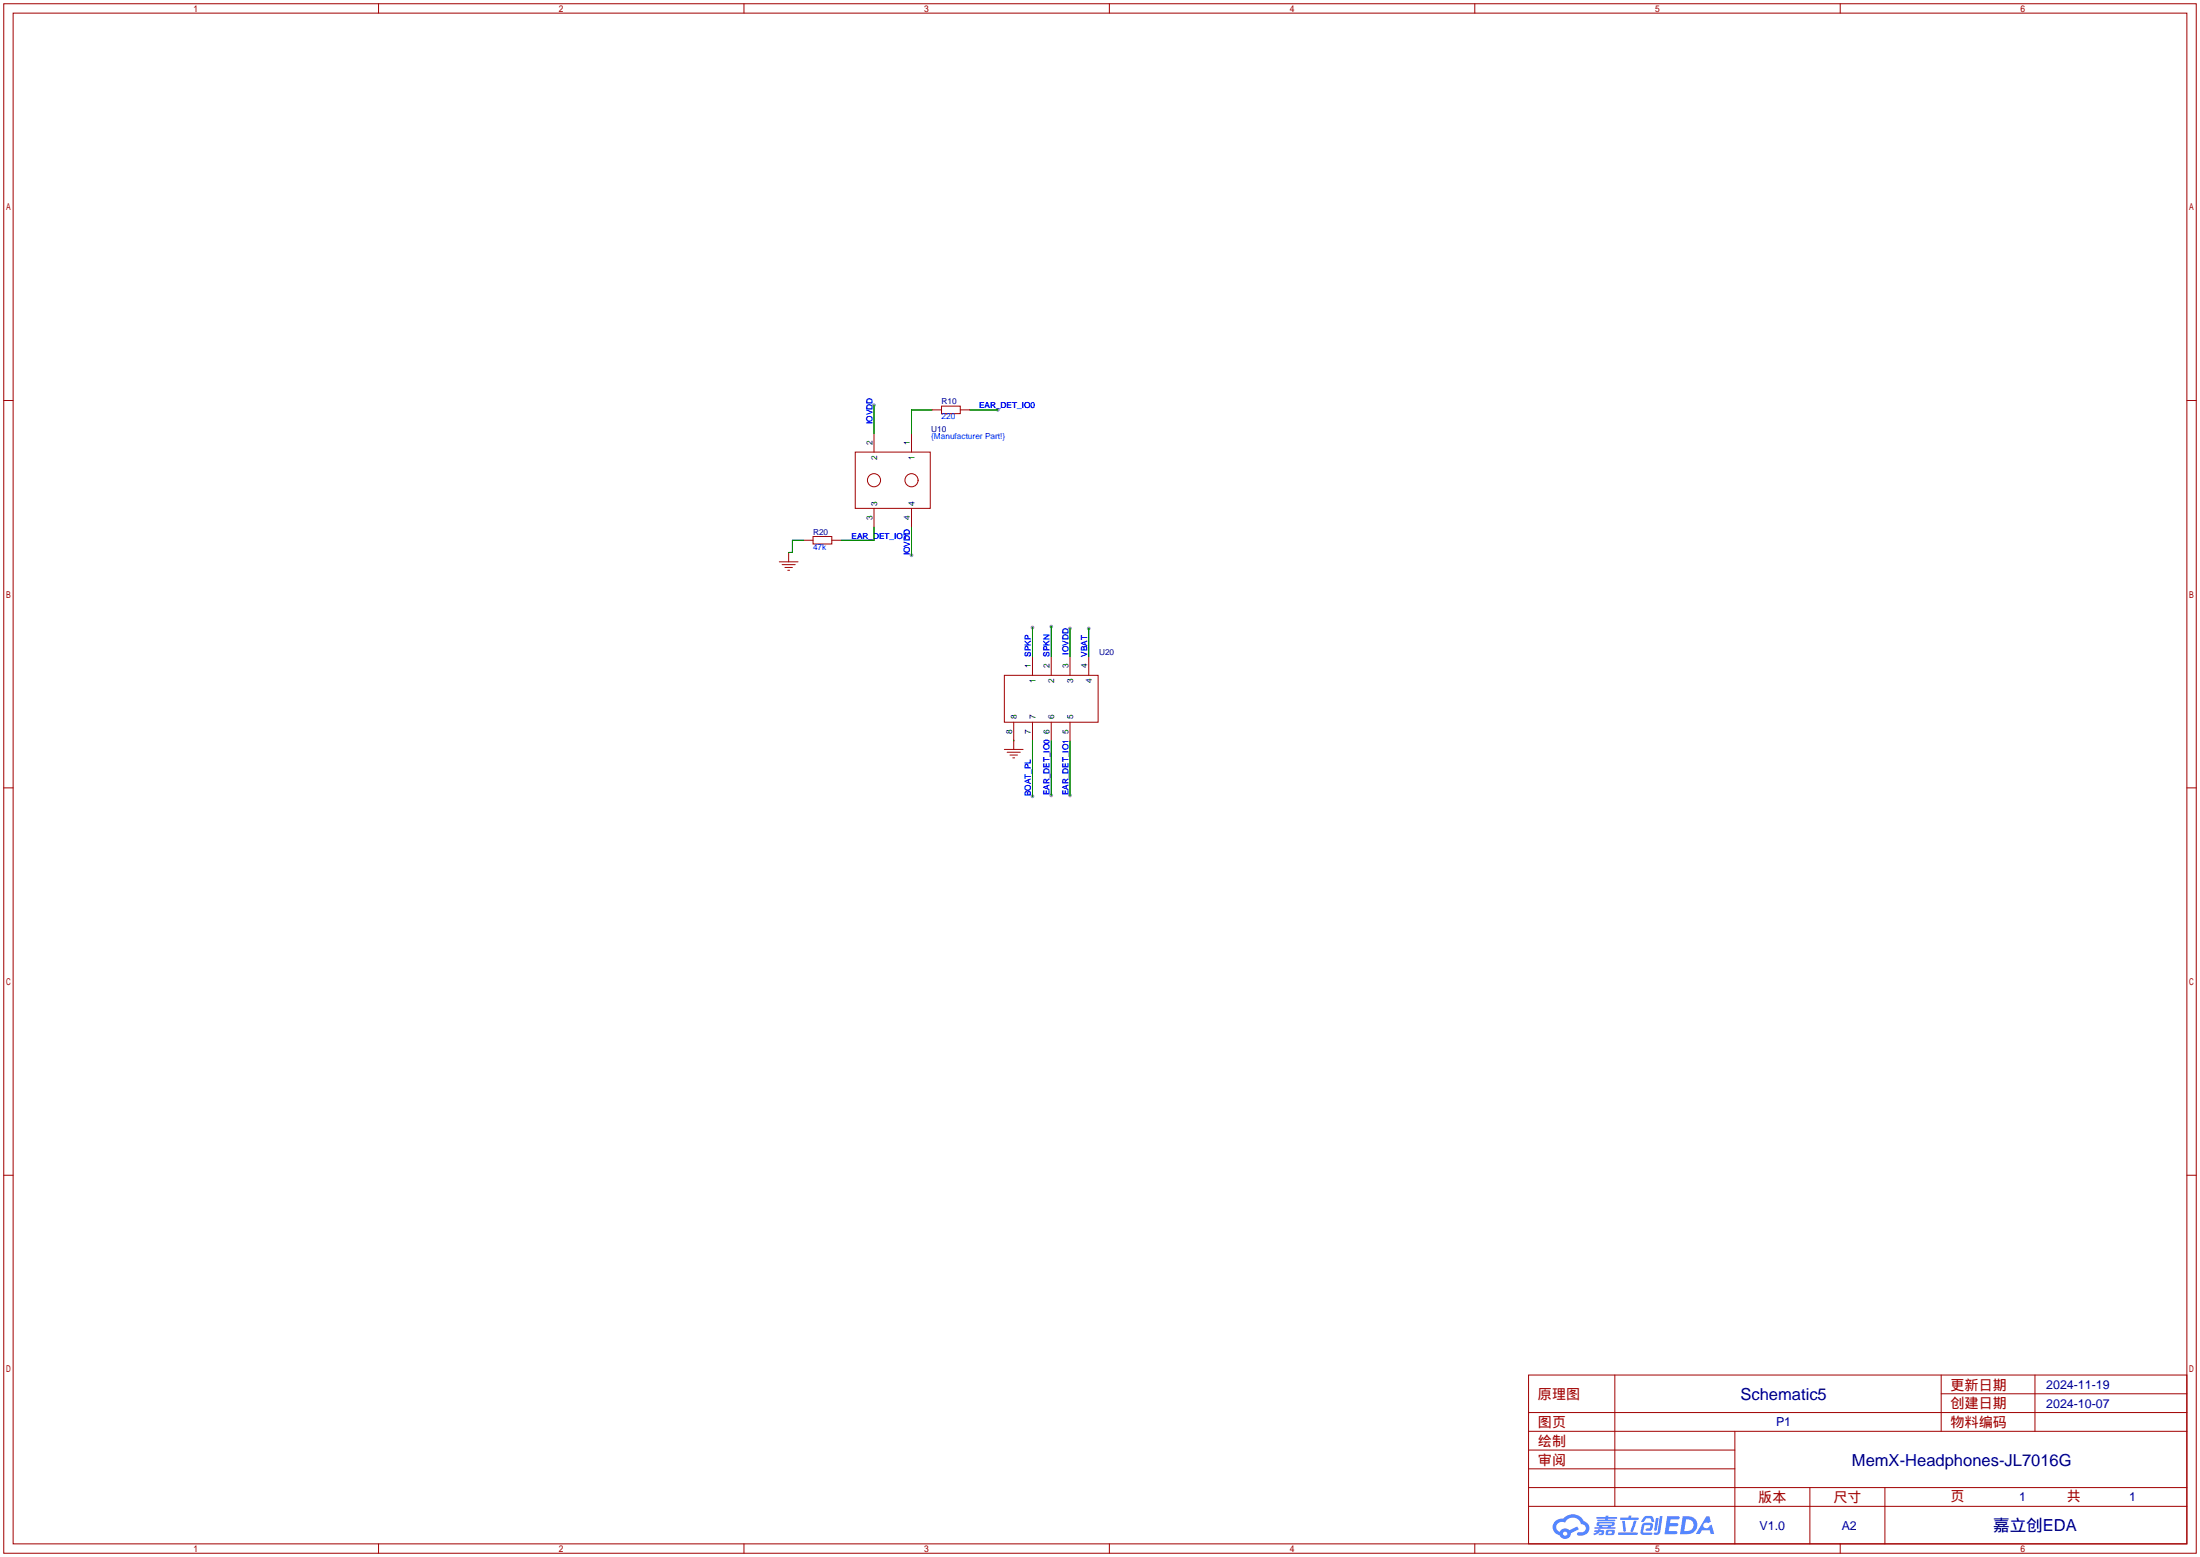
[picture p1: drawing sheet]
<svg xmlns="http://www.w3.org/2000/svg" width="596mm" height="422mm" viewBox="0 0 596 422" stroke-linecap="round" stroke-linejoin="round" font-family="sans-serif">
<g fill="#999">
<circle cx="270.3" cy="111" r=".51"/>
<circle cx="246.9" cy="150.4" r=".51"/>
<circle cx="236.7" cy="109.7" r=".51"/>
<circle cx="279.7" cy="169.9" r=".51"/>
<circle cx="284.7" cy="169.7" r=".51"/>
<circle cx="289.8" cy="170.2" r=".51"/>
<circle cx="294.9" cy="170.2" r=".51"/>
<circle cx="279.7" cy="215.6" r=".51"/>
<circle cx="284.7" cy="215.4" r=".51"/>
<circle cx="289.8" cy="215.4" r=".51"/>
</g>
<g fill="none" stroke="#a10000" stroke-width=".27">
<path d="M1 1h593.9v419.6h-593.9zM3.6 3.6h588.7v414.5h-588.7zM102.5 1v2.6M201.5 1v2.6M300.5 1v2.6M399.5 1v2.6M498.4 1v2.6M1 108.5h2.6M592.3 108.5h2.6M1 213.4h2.6M592.3 213.4h2.6M1 318.3h2.6"/>
<path d="M592.3 318.3h2.6M414 372.4h178.3v45.7h-178.3zM437.4 372.4v35.5M525.8 372.4v15.2M525.8 377.4h66.5M551.2 372.4v15.2M414 392.7h55.9M414 387.6h178.3M414 397.8h55.9M414 382.5h178.3M469.9 387.6v30.5M102.5 418.1v2.5"/>
<path d="M201.5 418.1v2.5M300.5 418.1v2.5M399.5 418.1v2.5M414 407.9h178.3M414 402.8h178.3M490.2 402.8v15.3M498.4 418.1v2.5M510.5 402.8v15.3"/>
</g>
<g fill="#5487ff">
<path d="M451.6 410.6h2.7a.48 .48 0 0 1 .7 .4 .48 .48 0 0 1-.7 .5h-1.8l-.2 1h2.1a.46 .46 0 0 1 .1 .7 .46 .46 0 0 1-.6 .1h-1.7l-.2 1.3h1.9a.43 .43 0 0 1 .4 .4 .43 .43 0 0 1-.4 .5h-3.1z"/>
<path d="M462.2 410.6h.8l.4 1.5-.7 .3a.84 .84 0 0 0-1.3 .3 .84 .84 0 0 0 .4 1.2 .84 .84 0 0 0 1.1-.5l.1-.2 .6-.3 .7 2.5h-1l-.2-1h-2.1l-.6 1h-1.1z"/>
<path d="M448.5 411.1h.8l-.5 3.2a.36 .36 0 0 1-.4 .2 .36 .36 0 0 1-.4-.3z"/>
<path d="M449.6 410.6h.7l-.6 4.3a1.04 1.04 0 0 1-1.8 .4l.2-.3h.7l.2-.2z"/>
<path d="M445.3 410.9l.6-.4 1.4 .1 .4 .3 .4 1.1-.7 .2-.4-1h-.9l-.9 1-.6-.1z"/>
<path d="M444.9 412.7l.5-.3h1.7a.95 .95 0 0 1 .4 1.6l-.4 .5h-1.1a.32 .32 0 0 1-.3-.3 .32 .32 0 0 1 .4-.3h.7l.2-.9-1.6 .1-.3 1.9h2.1a.32 .32 0 0 1 .3 .4 .32 .32 0 0 1-.3 .2h-2.3l-.5-.3-.1-.5z"/>
<path d="M438.3 415h5a.33 .33 0 0 1 .3 .3 .33 .33 0 0 1-.3 .4h-4.9l-.2-.2z"/>
<path d="M442.6 411.8h.7l-.6 2a.98 .98 0 0 1-.8 1.1l-.3-.3z"/>
<path d="M439.4 411.9h.7l.3 2.6a.34 .34 0 0 1-.3 .3 .34 .34 0 0 1-.4-.2z"/>
<path d="M438.9 411h2.2l.2-.6h.6l-.1 .6h1.8a.32 .32 0 0 1 .3 .3 .32 .32 0 0 1-.4 .3h-4.5z"/>
<path d="M431.9 414.4l1.7-.3-.1 .3 1 .2-.2 .9-1.3 .2v-.4l.7-.1 .1-.3a.68 .68 0 0 0-1 .4l-1 .4-.2-.4 1-.4h-.8z"/>
<path d="M432.4 410.8h2.5v-.3h.8l-.1 .3h2.2l.2 .3-.2 .2h-2.3v.2h1.8l.2 .3-.2 .1h-4.5l-.1-.4h2l.1-.2h-2.3z"/>
<path d="M455.8 410.6l-.7 4.9h1.6a2.5 2.5 0 0 0 3-2.5 2.5 2.5 0 0 0-3.1-2.4zM456.7 411.5a1.65 1.65 0 0 1 2 1.6 1.65 1.65 0 0 1-2.2 1.5h-.3z"/>
<path d="M432.6 412.3l-.2 .8 .7 .2 .1 .3h-1.3l.1 .4h5.4l.2-.2-.2-.2h-1.2l.1-.2a.77 .77 0 0 0 .9-.3 .77 .77 0 0 0 0-.9l-4.2-.1zM433.2 412.6l3.5 .1-.2 .2h-3.3zM433.9 413.3h1.7l-.2 .3h-1.4z"/>
<path d="M435.1 414.5l-.2 1a2.66 2.66 0 0 0 2.1 .2l.4-1-.2-.4h-1.6zM435.7 414.8l.8-.1 .1 .4-.2 .2h-.8z"/>
<path d="M421.3 411.9a2.23 2.23 0 0 0-.7 2.3 2.23 2.23 0 0 0 1.8 1.6 1.58 1.58 0 0 0 1.8 .9 1.58 1.58 0 0 0 1.3-1.5l2.2-1.1-.5-.7-2.1 1a1.65 1.65 0 0 0-2.7 .4 1.47 1.47 0 0 1-.7-2.1 1.47 1.47 0 0 1 2.2-.4 2.35 2.35 0 0 1 2.4-1.3 2.35 2.35 0 0 1 2 1.7 1.12 1.12 0 0 1 1.2 1.1 1.12 1.12 0 0 1-1.1 1.2h-.7a.45 .45 0 0 0-.6 .3 .45 .45 0 0 0 .5 .5 2.12 2.12 0 0 0 2.5-.8 2.12 2.12 0 0 0-.3-2.7 1.92 1.92 0 0 1-1.4-1.2 3.4 3.4 0 0 0-5 .2h-1.1zM423.4 415.3a.57 .57 0 0 1 1.1 0 .57 .57 0 0 1-1.1 0z"/>
</g>
<g fill="none" stroke="#a10000" stroke-width=".27">
<path d="M236.7 117.3v5.1M246.9 117.3v5.1M252.5 111h2.5M255 110h5.1v2h-5.1zM260.1 111h2.5M231.6 122.4h20.4v15.3h-20.4zM236.7 137.7v5M246.9 137.7v5M211.1 152.1h5.1M211.8 152.9h3.6M212.6 153.7h2M213.4 154.4h.5"/>
<path d="M213.6 149.6v2.5M217.7 146.3h2.5M220.2 145.3h5.1v2h-5.1zM225.3 146.3h2.5M279.7 177.8v5.1M284.7 177.8v5.1M289.8 177.8v5.1M294.9 177.8v5.1M272 182.9h25.4v12.7h-25.4zM274.6 195.6v7.3M279.7 195.6v5.1M284.7 195.6v5.1"/>
<path d="M289.8 195.6v5.1M272 202.9h5.1M272.8 203.7h3.6M273.6 204.5h2M274.3 205.2h.5"/>
<circle cx="236.7" cy="130" r="1.78"/>
<circle cx="246.9" cy="130" r="1.78"/>
</g>
<g fill="none" stroke="#008700" stroke-width=".27">
<path d="M236.7 109.7v7.6M252.5 111h-5.6v6.3M262.6 111h7.7M217.7 146.3h-3.1v3.3h-1M236.7 142.7v3.6h-8.9M246.9 142.7v7.7M279.7 169.9v7.9M284.7 169.7v8.1M289.8 170.2v7.6M294.9 170.2v7.6M274.6 200.4v.3M279.7 200.7v14.9"/>
<path d="M284.7 200.7v14.7M289.8 200.7v14.7"/>
</g>
<g font-size="4.5" fill="#000080">
<text x="471.4" y="379.1">Schematic5</text>
<text x="501.6" y="396.9">MemX-Headphones-JL7016G</text>
<text x="539.8" y="414.6">嘉立创EDA</text>
</g>
<g font-size="3.8" fill="#a00000">
<text x="528.3" y="376.3">更新日期</text>
<text x="416.6" y="378.8">原理图</text>
<text x="528.3" y="381.4">创建日期</text>
<text x="416.6" y="386.5">图页</text>
<text x="528.3" y="386.5">物料编码</text>
<text x="416.6" y="391.5">绘制</text>
<text x="416.6" y="396.6">审阅</text>
<text x="476.2" y="406.8">版本</text>
<text x="496.6" y="406.8">尺寸</text>
<text x="528.3" y="406.5">页</text>
<text x="559.8" y="406.5">共</text>
</g>
<g font-size="3.4" fill="#000080">
<text x="554.2" y="376.1">2024-11-19</text>
<text x="554.2" y="381.2">2024-10-07</text>
<text x="481.1" y="386.3">P1</text>
<text x="546.9" y="406.4">1</text>
<text x="576.7" y="406.4">1</text>
<text x="476.6" y="414.2">V1.0</text>
<text x="498.8" y="414.2">A2</text>
</g>
<g font-size="2.2" fill="#000080">
<text x="255" y="109.5">R10</text>
<text x="252.2" y="116.9">U10</text>
<text x="220.2" y="144.8">R20</text>
<text x="297.7" y="177.4">U20</text>
</g>
<g font-size="2.2" fill="#00f">
<text x="255" y="113.6">220</text>
<text x="265.2" y="110.5">EAR_DET_IO0</text>
<text x="236.3" y="114.8" transform="rotate(-90 236.3 114.8)">IOVDD</text>
<text x="252.2" y="118.9">{Manufacturer Part!}</text>
<text x="220.2" y="148.9">47k</text>
<text x="230.6" y="145.9">EAR_DET_IO1</text>
<text x="246.4" y="150.4" transform="rotate(-90 246.4 150.4)">IOVDD</text>
<text x="279.2" y="177.8" transform="rotate(-90 279.2 177.8)">SPKP</text>
<text x="284.3" y="177.8" transform="rotate(-90 284.3 177.8)">SPKN</text>
<text x="289.4" y="177.3" transform="rotate(-90 289.4 177.3)">IOVDD</text>
<text x="294.4" y="177.8" transform="rotate(-90 294.4 177.8)">VBAT</text>
<text x="279.2" y="215.6" transform="rotate(-90 279.2 215.6)">BOAT_PL</text>
<text x="284.3" y="215.4" transform="rotate(-90 284.3 215.4)">EAR_DET_IO0</text>
<text x="289.4" y="215.4" transform="rotate(-90 289.4 215.4)">EAR_DET_IO1</text>
</g>
<g font-size="2.2">
<text x="236.3" y="120.4" transform="rotate(-90 236.3 120.4)">2</text>
<text x="237.5" y="124.4" transform="rotate(-90 237.5 124.4)">2</text>
<text x="246.4" y="120.4" transform="rotate(-90 246.4 120.4)">1</text>
<text x="247.7" y="124.4" transform="rotate(-90 247.7 124.4)">1</text>
<text x="237.5" y="136.9" transform="rotate(-90 237.5 136.9)">3</text>
<text x="247.7" y="136.9" transform="rotate(-90 247.7 136.9)">4</text>
<text x="236.3" y="140.9" transform="rotate(-90 236.3 140.9)">3</text>
<text x="246.4" y="140.9" transform="rotate(-90 246.4 140.9)">4</text>
<text x="279.2" y="180.8" transform="rotate(-90 279.2 180.8)">1</text>
<text x="280.5" y="184.9" transform="rotate(-90 280.5 184.9)">1</text>
<text x="284.3" y="180.8" transform="rotate(-90 284.3 180.8)">2</text>
<text x="285.6" y="184.9" transform="rotate(-90 285.6 184.9)">2</text>
<text x="289.4" y="180.8" transform="rotate(-90 289.4 180.8)">3</text>
<text x="290.6" y="184.9" transform="rotate(-90 290.6 184.9)">3</text>
<text x="294.4" y="180.8" transform="rotate(-90 294.4 180.8)">4</text>
<text x="295.7" y="184.9" transform="rotate(-90 295.7 184.9)">4</text>
<text x="275.4" y="194.8" transform="rotate(-90 275.4 194.8)">8</text>
<text x="280.5" y="194.8" transform="rotate(-90 280.5 194.8)">7</text>
<text x="285.6" y="194.8" transform="rotate(-90 285.6 194.8)">6</text>
<text x="290.6" y="194.8" transform="rotate(-90 290.6 194.8)">5</text>
<text x="274.1" y="198.9" transform="rotate(-90 274.1 198.9)">8</text>
<text x="279.2" y="198.9" transform="rotate(-90 279.2 198.9)">7</text>
<text x="284.3" y="198.9" transform="rotate(-90 284.3 198.9)">6</text>
<text x="289.4" y="198.9" transform="rotate(-90 289.4 198.9)">5</text>
</g>
</svg>
